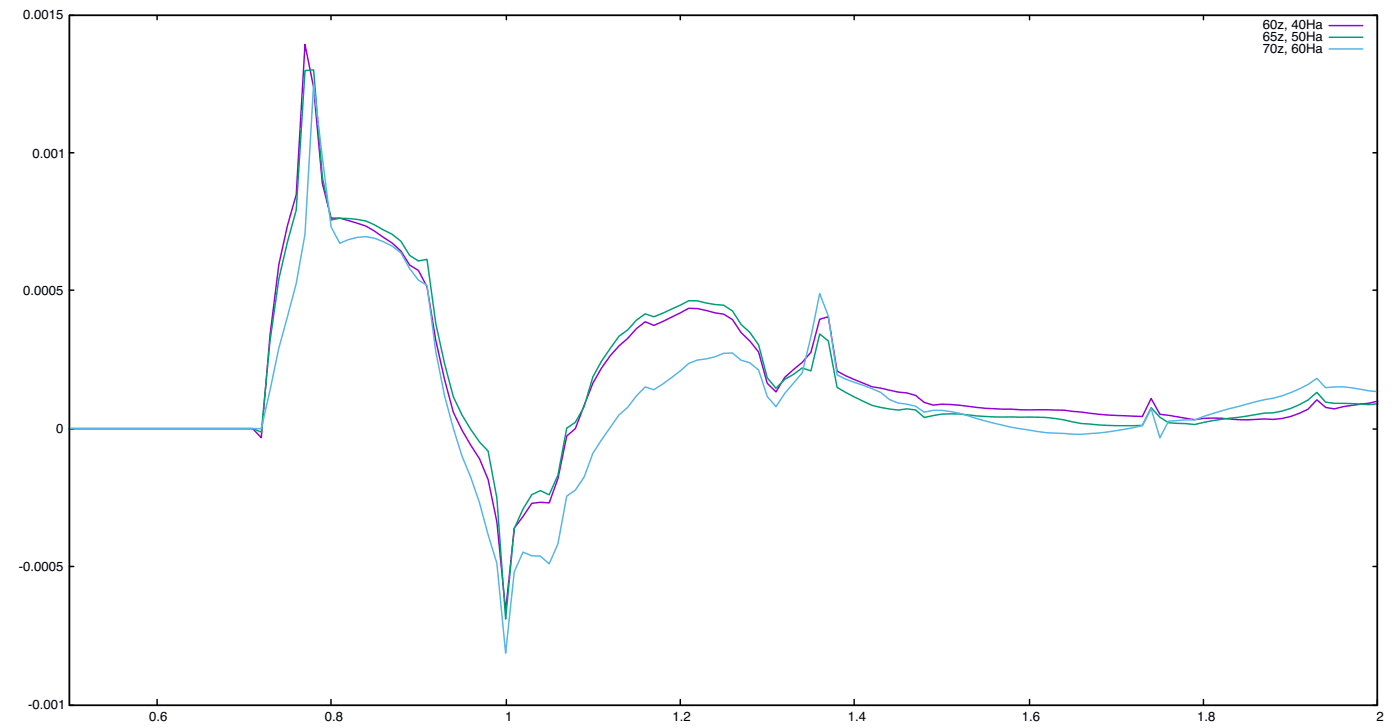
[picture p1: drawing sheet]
<svg xmlns="http://www.w3.org/2000/svg" width="338mm" height="176mm" viewBox="0 0 338 176" stroke-linecap="round" stroke-linejoin="round" font-family="sans-serif">
<g fill="none" stroke="#000" stroke-width=".35">
<path d="M16.8 3.7h315.7v166.5h-315.7zM16.8 3.7h1M37.9 3.7v1.1M79.9 3.7v1.1M122.2 3.7v1.1M164.2 3.7v1.1M206.2 3.7v1.1M248.5 3.7v1.1M290.5 3.7v1.1M331.4 3.7h1.1v1.1M16.8 36.9h1M331.4 36.9h1.1"/>
<path d="M16.8 70h1M331.4 70h1.1M16.8 103.5h1M331.4 103.5h1.1M16.8 136.7h1M331.4 136.7h1.1M16.8 170.2h1M37.9 168.8v1.4M79.9 168.8v1.4M122.2 168.8v1.4M164.2 168.8v1.4M206.2 168.8v1.4"/>
<path d="M248.5 168.8v1.4M290.5 168.8v1.4M332.5 168.8v1.4h-1.1"/>
</g>
<path d="M320.9 6.2h8.1M332.6 96.8l-2.1 .5-6.3 .8-2.1 .6-2.1-.4-2.1-1.8-2.1 2.2a18.1 18.1 0 0 1-10.5 2.4 47.1 47.1 0 0 1-10.6-.2l-4.2 .1-2.1 .3-8.4-1.3-2.1-3.8-2.1 4.3a140 140 0 0 1-19-1.5l-6.3-.1a143.5 143.5 0 0 1-21.1-1.3l-2.1-.1-2.1 .3-2.1-.7-2.1-1.7-2.1-.6-2.1-.2-6.3-1.3-6.3-2.6-2.1-1.1-2.1-13.2-2.1 .6-2.1 8-2.2 2.5-4.2 3.6-2.1 3.5-2.1-2.1-2.1-7.6-2.1-2.6-2.1-2-2.1-3.2-2.1-1.3-2.1-.3-4.2-1-2.1-.1-8.5 4.1-2-.9-2.2 1.7-2.1 2.4a32 32 0 0 0-10.5 16.2l-2.1 5.5-2.1 1.8-2.1 10.3-2.1 5.9-2.1-.2-2.1 .3-4.3 6-2 19.9-2.2-21.5-2.1-10.2-2.1-5-4.2-6.9-2.1-4.3-2.1-7.9-2.1-9.5-2.1-12.9-2.1-3.9-2.1-1.3-2.1-3.4-2.1-1.9-2.1-1.4a17.7 17.7 0 0 0-8.5-4.1l-2.1-.6h-2.1l-2.1-8.3-2.1-23.2-2.1-10.4-2.1 36.3-2.1 7.4-2.1 9.5-2.1 16.9-2.1 24.8-2.1-2.2h-44.2" fill="none" stroke="#9400d3" stroke-width=".35"/>
<path d="M320.9 9h8.1M332.6 97.4l-2.1 .2-8.4-.3-2.1-.3-2.1-2.3a18.6 18.6 0 0 1-12.6 5l-12.7 1.8-4.2 .9-6.3-.4-2.1-1.3-2.1-2.3-2.1 4.3a77.9 77.9 0 0 1-21.1-1.7l-4.2-.3a143.4 143.4 0 0 1-18.9-.8 23.3 23.3 0 0 0-8.5 .9l-2.1-1.9-2.1-.2-2.1 .3a24.3 24.3 0 0 1-10.5-3.2l-4.2-2.3-2.1-11.2-2.1-1.7-2.1 8.9-2.2-.7-2 1.5-2.2 1.2-2.1 2.2-2.1-2.5-2.1-8-2.1-3-2.1-1.9-2.1-3.3-2.1-1.3-2.1-.2-4.2-.9h-2.1l-2.1 1.1-6.4 2.7-2-.7-2.2 1.6-2.1 2.3-2.1 1.5-4.2 6.1-2.1 3.7-2.1 7.2-2.1 3.8-2.1 1.4-2.1 11.4-2.1 4.7-2.1-1-2.1 1-2.1 3.4-2.2 4.7-2 21.9-2.2-29.2-2.1-11.3a42.6 42.6 0 0 1-8.4-13.2l-2.1-8-2.1-9.6-2.1-15.5-2.1 .4-2.1-1.4-2.1-3.4-2.1-1.6-2.1-1.1a13.6 13.6 0 0 0-8.5-2.8h-2.1l-2.1 .4-2.1-10.3-2.1-25.9-2.1 .1-2.1 33.7-2.1 7.7-2.1 8.9-2.1 14.9-2.1 22.1-2.1-.9h-44.2" fill="none" stroke="#009e73" stroke-width=".35"/>
<path d="M320.9 11.8h8.1M332.6 94.5l-2.1-.2a31.3 31.3 0 0 0-10.5-.7l-2.1-2.3a28.8 28.8 0 0 1-12.6 5.1 134 134 0 0 0-16.9 5l-2.1-.1-4.2 .3-2.1 4.1-2.1-7.1-2.1 4.1a66.6 66.6 0 0 1-27.4 1.1 103 103 0 0 1-16.8-4.1 15.6 15.6 0 0 0-8.5-.2l-2.1-1.5-4.2-.7-2.1-.9-2.1-1.7-8.4-3.2-2.1-1-2.1-14.2-2.1-5.5-2.1 10.5-2.2 8.7-4.2 4.9-2.1 3.2-2.1-2.4-2.1-6.4-2.1-1.7-2.1-.7-2.1-1.7-2.1 .1-2.1 .8-4.2 .8-2.1 .8a59.1 59.1 0 0 1-8.5 6.4l-2-.7-2.2 2.1-2.1 2.8-2.1 1.8-6.3 9.3-2.1 5.7-2.1 3.2-2.1 1.4-2.1 11.5-2.1 4.9-2.1-1.9-2.1-.1-2.1-.9-2.2 4.8-2 19.6-2.2-21.7-2.1-6.9-2.1-7.7-2.1-6.2-2.1-5.1-2.1-6.6-2.1-7.9-2.1-10.7-2.1-15.9-2.1-1.3-2.1-2.8-2.1-3.8a17 17 0 0 0-8.4-3.9l-2.1 .2-2.2 .5-2.1 .9-2.1-3.9-4.2-34.6-2.1 36.3-2.1 11.9-4.2 15.6-4.2 19.4h-46.3" fill="none" stroke="#56b4e9" stroke-width=".35"/>
<g font-size="3.2">
<text x="5.6" y="4.6">0.0015</text>
<text x="304.9" y="7">60z, 40Ha</text>
<text x="304.9" y="9.9">65z, 50Ha</text>
<text x="304.9" y="12.7">70z, 60Ha</text>
<text x="7.9" y="38.1">0.001</text>
<text x="5.6" y="71.2">0.0005</text>
<text x="13.5" y="104.4">0</text>
<text x="4.6" y="137.9">-0.0005</text>
<text x="6.8" y="171.1">-0.001</text>
<text x="36" y="173.9">0.6</text>
<text x="78.4" y="173.9">0.8</text>
<text x="121.9" y="173.9">1</text>
<text x="162.3" y="173.9">1.2</text>
<text x="204.7" y="173.9">1.4</text>
<text x="246.7" y="173.9">1.6</text>
<text x="289" y="173.9">1.8</text>
<text x="332.3" y="173.9">2</text>
</g>
</svg>
